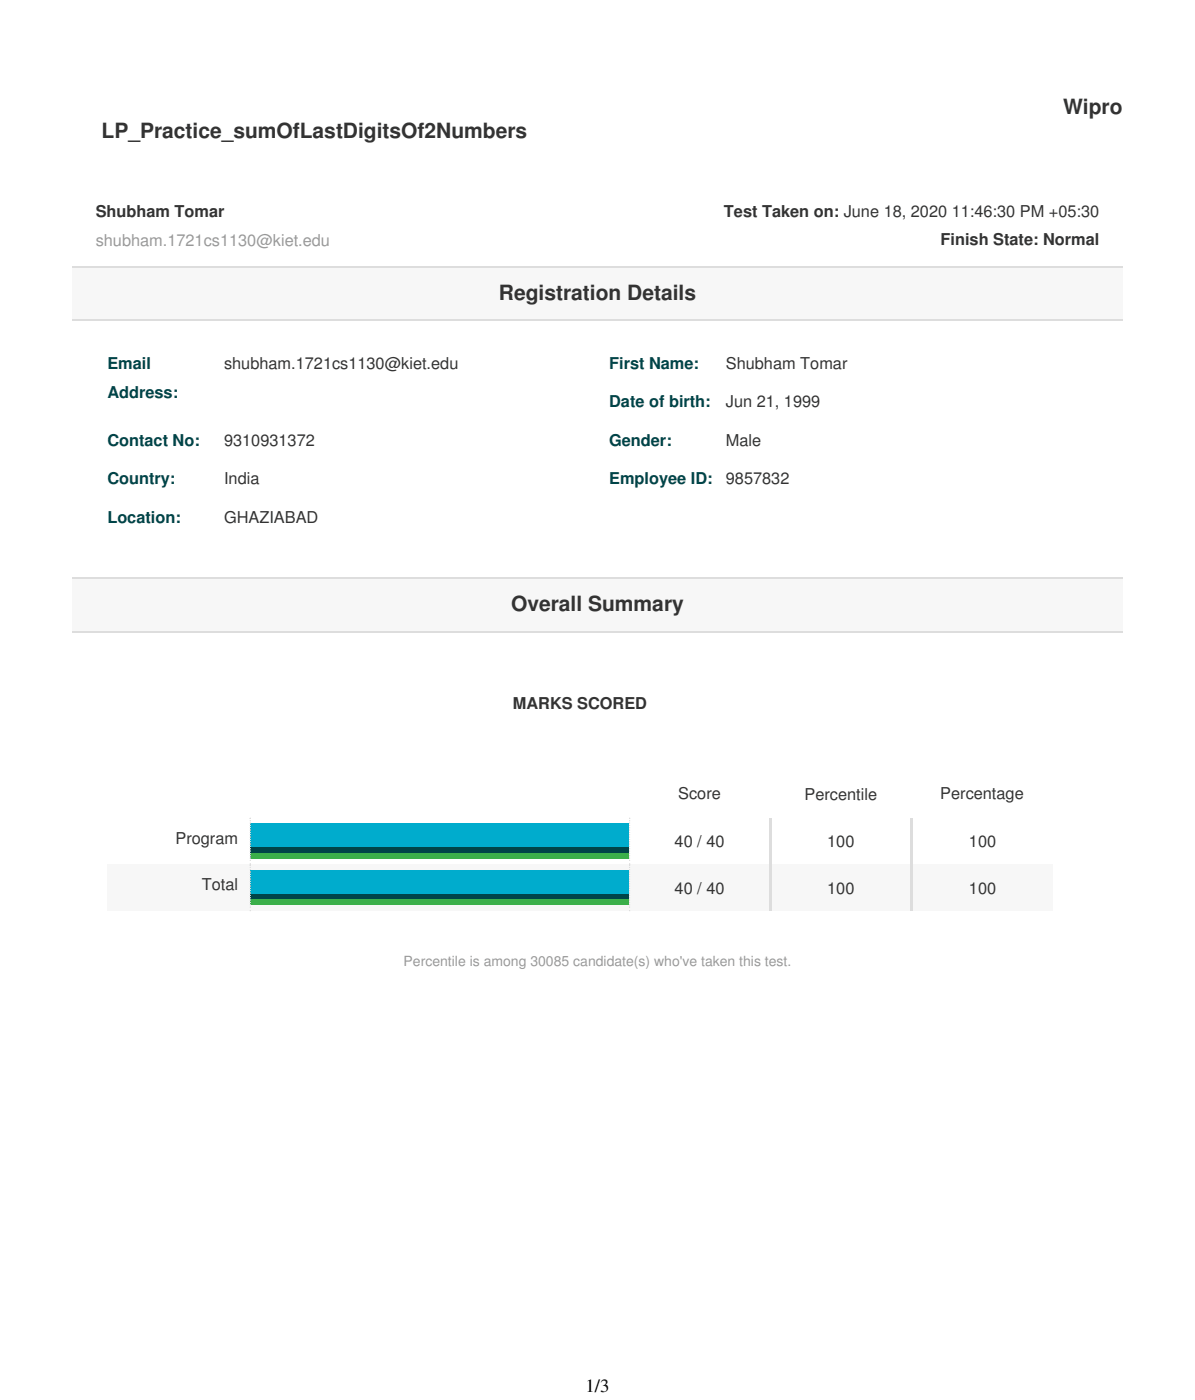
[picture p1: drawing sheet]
<svg xmlns="http://www.w3.org/2000/svg" width="361mm" height="423mm" viewBox="0 0 361 423" stroke-linecap="round" stroke-linejoin="round" font-family="sans-serif">
<path d="M21.9 80.4h317.5v16.6h-317.5z" fill="#f7f7f7"/>
<path d="M21.9 80.6h317.5M21.9 96.8h317.5" fill="none" stroke="#ddd" stroke-width=".35"/>
<path d="M21.9 174.6h317.5v16.6h-317.5z" fill="#f7f7f7"/>
<path d="M21.9 174.8h317.5M21.9 191h317.5" fill="none" stroke="#ddd" stroke-width=".35"/>
<path d="M75.8 249.1h114.3v7h-114.3z" fill="#00accd"/>
<path d="M75.8 256.1h114.3v1.8h-114.3z" fill="#004448"/>
<path d="M75.8 257.9h114.3v1.7h-114.3z" fill="#3baf4a"/>
<g fill="#f7f7f7">
<path d="M32.5 261.4h43v14.1h-43z"/>
<path d="M75.5 261.4h114.6v14.1h-114.6z"/>
</g>
<path d="M75.8 263.2h114.3v7h-114.3z" fill="#00accd"/>
<path d="M75.8 270.2h114.3v1.8h-114.3z" fill="#004448"/>
<path d="M75.8 272h114.3v1.8h-114.3z" fill="#3baf4a"/>
<g fill="#f7f7f7">
<path d="M190.1 261.4h42.7v14.1h-42.7z"/>
<path d="M232.8 261.4h42.7v14.1h-42.7z"/>
<path d="M275.5 261.4h42.7v14.1h-42.7z"/>
</g>
<g fill="#ddd">
<circle cx="190.3" cy="261.6" r=".18"/>
<circle cx="190.3" cy="275.3" r=".18"/>
</g>
<path d="M190.3 261.6v13.4" fill="none" stroke="#ddd" stroke-width=".35" stroke-dasharray="0 .7"/>
<g fill="#ddd">
<circle cx="75.7" cy="261.6" r=".18"/>
<circle cx="75.7" cy="275.3" r=".18"/>
</g>
<path d="M75.7 261.6v13.4" fill="none" stroke="#ddd" stroke-width=".35" stroke-dasharray="0 .7"/>
<g fill="#ddd">
<circle cx="190.3" cy="261.6" r=".18"/>
<circle cx="190.3" cy="275.3" r=".18"/>
</g>
<path d="M190.3 261.6v13.4" fill="none" stroke="#ddd" stroke-width=".35" stroke-dasharray="0 .7"/>
<g fill="#ddd">
<circle cx="75.7" cy="261.6" r=".18"/>
<circle cx="75.7" cy="275.3" r=".18"/>
</g>
<path d="M75.7 261.6v13.4" fill="none" stroke="#ddd" stroke-width=".35" stroke-dasharray="0 .7"/>
<g fill="#ddd">
<circle cx="190.3" cy="247.5" r=".18"/>
<circle cx="190.3" cy="261.2" r=".18"/>
</g>
<path d="M190.3 247.5v13.4" fill="none" stroke="#ddd" stroke-width=".35" stroke-dasharray="0 .7"/>
<g fill="#ddd">
<circle cx="75.7" cy="247.5" r=".18"/>
<circle cx="75.7" cy="261.2" r=".18"/>
</g>
<path d="M75.7 247.5v13.4" fill="none" stroke="#ddd" stroke-width=".35" stroke-dasharray="0 .7"/>
<g fill="#ddd">
<circle cx="190.3" cy="247.5" r=".18"/>
<circle cx="190.3" cy="261.2" r=".18"/>
</g>
<path d="M190.3 247.5v13.4" fill="none" stroke="#ddd" stroke-width=".35" stroke-dasharray="0 .7"/>
<g fill="#ddd">
<circle cx="75.7" cy="247.5" r=".18"/>
<circle cx="75.7" cy="261.2" r=".18"/>
</g>
<path d="M75.7 247.5v13.4" fill="none" stroke="#ddd" stroke-width=".35" stroke-dasharray="0 .7"/>
<g fill="#ddd">
<path d="M275.2 261.4h.7v14.1h-.7z"/>
<path d="M232.5 261.4h.7v14.1h-.7z"/>
<path d="M275.2 247.3h.7v14.1h-.7z"/>
<path d="M232.5 247.3h.7v14.1h-.7z"/>
</g>
<g font-size="6.3" fill="#333">
<text x="321.4" y="34.6">Wipro</text>
<text x="30.7" y="41.6">LP_Practice_sumOfLastDigitsOf2Numbers</text>
<text x="150.8" y="90.7">Registration Details</text>
<text x="154.5" y="184.9">Overall Summary</text>
</g>
<text font-size="5.6" x="177" y="420.9">1/3</text>
<g font-size="4.9" fill="#333">
<text x="28.9" y="65.6">Shubham Tomar</text>
<text x="218.9" y="65.6">Test Taken on: June 18, 2020</text>
<text x="287.7" y="65.6">11:46:30 PM +05:30</text>
<text x="284.3" y="74.1">Finish State: Normal</text>
<text x="67.7" y="111.5">shubham.1721cs1130@kiet.edu</text>
<text x="219.4" y="111.5">Shubham Tomar</text>
<text x="219.4" y="123.1">Jun 21, 1999</text>
<text x="67.7" y="134.8">9310931372</text>
<text x="219.4" y="134.8">Male</text>
<text x="67.7" y="146.4">India</text>
<text x="219.4" y="146.4">9857832</text>
<text x="67.7" y="158">GHAZIABAD</text>
<text x="155" y="214.5">MARKS SCORED</text>
<text x="205" y="241.7">Score</text>
<text x="243.2" y="242">Percentile</text>
<text x="284.2" y="241.7">Percentage</text>
<text x="53" y="255.1">Program</text>
<text x="203.9" y="256.1">40 / 40</text>
<text x="250.1" y="256.1">100</text>
<text x="292.9" y="256.1">100</text>
<text x="61" y="269.2">Total</text>
<text x="203.9" y="270.2">40 / 40</text>
<text x="250.1" y="270.2">100</text>
<text x="292.9" y="270.2">100</text>
</g>
<text font-size="4.9" fill="#999" x="28.9" y="74.4">shubham.1721cs1130@kiet.edu</text>
<g font-size="4.9" fill="#004448">
<text x="32.5" y="111.5">Email</text>
<text x="184.1" y="111.5">First Name:</text>
<text x="32.5" y="120.3">Address:</text>
<text x="184.1" y="123.1">Date of birth:</text>
<text x="32.5" y="134.8">Contact No:</text>
<text x="184.1" y="134.8">Gender:</text>
<text x="32.5" y="146.4">Country:</text>
<text x="184.1" y="146.4">Employee ID:</text>
<text x="32.5" y="158">Location:</text>
</g>
<text font-size="4.2" fill="#999" x="122" y="292.1">Percentile is among 30085 candidate(s) who've taken this test.</text>
</svg>
